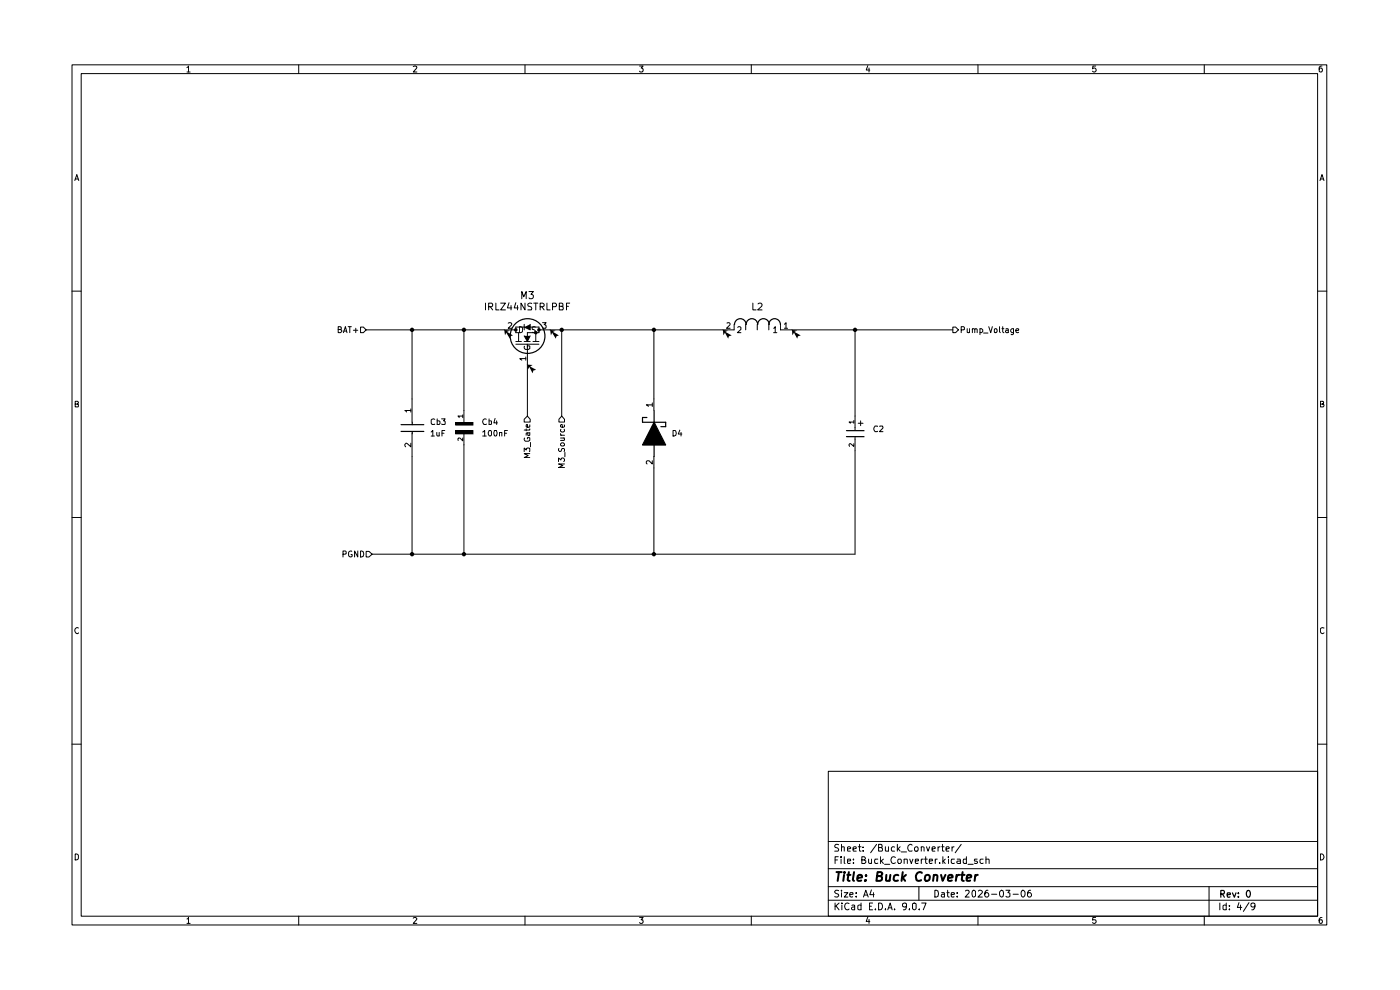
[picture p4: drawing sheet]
(kicad_sch
 (version 20250114)
 (generator "eeschema")
 (generator_version "9.0")
 (paper "A4")
 (title_block
  (title "Buck Converter")
  (date "2026-03-06")
  (rev "0"))
 (lib_symbols
  (symbol "865080540002:WCAP-ASLI_4X5.5"
   (pin_names
    (offset 1.016)) (exclude_from_sim no) (in_bom yes) (on_board yes)
   (property "Reference" "C" (at 1.175 3.38 0) (effects (font (size 1.27 1.27)) (justify bottom)))
   (property "Value" "WCAP-ASLI_4X5.5" (at 0.915 -5.075 0) (effects (font (size 1.27 1.27)) (justify bottom)))
   (property "Footprint" "WCAP-ASLI_4X5.5:WCAP-ASLI_4X5.5_DXL_" (at 0 0 0) (effects (font (size 1.27 1.27)) (justify bottom) (hide yes)))
   (property "Datasheet" "" (at 0 0 0) (effects (font (size 1.27 1.27)) (hide yes)))
   (property "Description" "" (at 0 0 0) (effects (font (size 1.27 1.27)) (hide yes)))
   (symbol "WCAP-ASLI_4X5.5_0_0"
    (polyline (pts (xy 0 0) (xy 0.6426 0)) (stroke (width 0.1524) (type default)) (fill (type none)))
    (polyline (pts (xy 0.635 -1.905) (xy 0.635 1.905)) (stroke (width 0.254) (type default)) (fill (type none)))
    (polyline (pts (xy 1.905 1.905) (xy 1.905 -1.905)) (stroke (width 0.254) (type default)) (fill (type none)))
    (polyline (pts (xy 1.9279 0) (xy 2.5705 0)) (stroke (width 0.1524) (type default)) (fill (type none)))
    (text "+" (at 2.54 -1.905 0) (effects (font (size 1.4224 1.4224)) (justify left bottom)))
    (pin passive line (at -2.54 0 0) (length 2.54) (name "~" (effects (font (size 1.016 1.016)))) (number "2" (effects (font (size 1.016 1.016)))))
    (pin passive line (at 5.08 0 180) (length 2.54) (name "~" (effects (font (size 1.016 1.016)))) (number "1" (effects (font (size 1.016 1.016))))))
   (embedded_fonts no))
  (symbol "AGC0603X7R250-105KXP:AGC0603X7R250-105KXP"
   (pin_names (hide yes)) (exclude_from_sim no) (in_bom yes) (on_board yes)
   (property "Reference" "C" (at 8.89 6.35 0) (effects (font (size 1.27 1.27)) (justify left top)))
   (property "Value" "AGC0603X7R250-105KXP" (at 8.89 3.81 0) (effects (font (size 1.27 1.27)) (justify left top)))
   (property "Footprint" "CAPC1608X95N" (at 8.89 -96.19 0) (effects (font (size 1.27 1.27)) (justify left top) (hide yes)))
   (property "Datasheet" "https://g.componentsearchengine.com/Datasheets/0/20899965.pdf" (at 8.89 -196.19 0) (effects (font (size 1.27 1.27)) (justify left top) (hide yes)))
   (property "Description" "1 F +/-10% 25V Ceramic Capacitor X7R 0603 (1608 Metric)" (at 0 0 0) (effects (font (size 1.27 1.27)) (hide yes)))
   (property "Height" "0.95" (at 8.89 -396.19 0) (effects (font (size 1.27 1.27)) (justify left top) (hide yes)))
   (property "Manufacturer_Name" "Venkel" (at 8.89 -496.19 0) (effects (font (size 1.27 1.27)) (justify left top) (hide yes)))
   (property "Manufacturer_Part_Number" "AGC0603X7R250-105KXP" (at 8.89 -596.19 0) (effects (font (size 1.27 1.27)) (justify left top) (hide yes)))
   (property "Mouser Part Number" "" (at 8.89 -696.19 0) (effects (font (size 1.27 1.27)) (justify left top) (hide yes)))
   (property "Mouser Price/Stock" "" (at 8.89 -796.19 0) (effects (font (size 1.27 1.27)) (justify left top) (hide yes)))
   (property "Arrow Part Number" "" (at 8.89 -896.19 0) (effects (font (size 1.27 1.27)) (justify left top) (hide yes)))
   (property "Arrow Price/Stock" "" (at 8.89 -996.19 0) (effects (font (size 1.27 1.27)) (justify left top) (hide yes)))
   (symbol "AGC0603X7R250-105KXP_1_1"
    (polyline (pts (xy 5.08 0) (xy 5.588 0)) (stroke (width 0.254) (type default)) (fill (type none)))
    (polyline (pts (xy 5.588 2.54) (xy 5.588 -2.54)) (stroke (width 0.254) (type default)) (fill (type none)))
    (polyline (pts (xy 7.112 2.54) (xy 7.112 -2.54)) (stroke (width 0.254) (type default)) (fill (type none)))
    (polyline (pts (xy 7.112 0) (xy 7.62 0)) (stroke (width 0.254) (type default)) (fill (type none)))
    (pin passive line (at 0 0 0) (length 5.08) (name "1" (effects (font (size 1.27 1.27)))) (number "1" (effects (font (size 1.27 1.27)))))
    (pin passive line (at 12.7 0 180) (length 5.08) (name "2" (effects (font (size 1.27 1.27)))) (number "2" (effects (font (size 1.27 1.27))))))
   (embedded_fonts no))
  (symbol "GRM033R6YA104KE14D:GRM033R6YA104KE14D"
   (pin_names
    (offset 1.016)) (exclude_from_sim no) (in_bom yes) (on_board yes)
   (property "Reference" "C" (at 0 3.8109 0) (effects (font (size 1.27 1.27)) (justify left bottom)))
   (property "Value" "GRM033R6YA104KE14D" (at 0 -5.0885 0) (effects (font (size 1.27 1.27)) (justify left bottom)))
   (property "Footprint" "GRM033R6YA104KE14D:CAPC0603X33N" (at 0 0 0) (effects (font (size 1.27 1.27)) (justify bottom) (hide yes)))
   (property "Datasheet" "" (at 0 0 0) (effects (font (size 1.27 1.27)) (hide yes)))
   (property "Description" "" (at 0 0 0) (effects (font (size 1.27 1.27)) (hide yes)))
   (symbol "GRM033R6YA104KE14D_0_0"
    (rectangle (start 0 -1.9069) (end 0.635 1.905) (stroke (width 0.1) (type default)) (fill (type outline)))
    (rectangle (start 1.9069 -1.9069) (end 2.54 1.905) (stroke (width 0.1) (type default)) (fill (type outline)))
    (pin passive line (at -2.54 0 0) (length 2.54) (name "~" (effects (font (size 1.016 1.016)))) (number "1" (effects (font (size 1.016 1.016)))))
    (pin passive line (at 5.08 0 180) (length 2.54) (name "~" (effects (font (size 1.016 1.016)))) (number "2" (effects (font (size 1.016 1.016))))))
   (embedded_fonts no))
  (symbol "IRLZ44NSTRLPBF:IRLZ44NSTRLPBF"
   (pin_names
    (offset 0.254)) (exclude_from_sim no) (in_bom yes) (on_board yes)
   (property "Reference" "Q" (at 11.43 1.905 0) (effects (font (size 1.524 1.524))))
   (property "Value" "IRLZ44NSTRLPBF" (at 11.43 -2.54 0) (effects (font (size 1.524 1.524))))
   (property "Footprint" "NMOSGDS_D2PAK_INF" (at 0 0 0) (effects (font (size 1.27 1.27)
    (italic yes)) (hide yes)))
   (property "Datasheet" "https://www.infineon.com/dgdl/irlz44nspbf.pdf?fileId=5546d462533600a40153567221272727" (at 0 0 0) (effects (font (size 1.27 1.27)
    (italic yes)) (hide yes)))
   (property "Description" "" (at 0 0 0) (effects (font (size 1.27 1.27)) (hide yes)))
   (property "ki_locked" "" (at 0 0 0) (effects (font (size 1.27 1.27))))
   (symbol "IRLZ44NSTRLPBF_0_1"
    (polyline (pts (xy 2.54 0) (xy 4.445 0)) (stroke (width 0.2032) (type default)) (fill (type none)))
    (polyline (pts (xy 4.445 -2.54) (xy 4.445 2.54)) (stroke (width 0.2032) (type default)) (fill (type none)))
    (polyline (pts (xy 5.08 1.905) (xy 6.985 1.905)) (stroke (width 0.2032) (type default)) (fill (type none)))
    (polyline (pts (xy 5.08 1.27) (xy 5.08 2.54)) (stroke (width 0.2032) (type default)) (fill (type none)))
    (polyline (pts (xy 5.08 -0.635) (xy 5.08 0.635)) (stroke (width 0.2032) (type default)) (fill (type none)))
    (polyline (pts (xy 5.08 -1.905) (xy 6.985 -1.905)) (stroke (width 0.2032) (type default)) (fill (type none)))
    (polyline (pts (xy 5.08 -2.54) (xy 5.08 -1.27)) (stroke (width 0.2032) (type default)) (fill (type none)))
    (polyline (pts (xy 6.35 0.635) (xy 5.08 0) (xy 6.35 -0.635)) (stroke (width 0) (type default)) (fill (type outline)))
    (polyline (pts (xy 6.35 0) (xy 6.985 0)) (stroke (width 0.2032) (type default)) (fill (type none)))
    (circle (center 6.35 0) (radius 3.81) (stroke (width 0.254) (type default)) (fill (type none)))
    (polyline (pts (xy 6.985 2.54) (xy 8.255 2.54)) (stroke (width 0.2032) (type default)) (fill (type none)))
    (polyline (pts (xy 6.985 1.905) (xy 6.985 2.54)) (stroke (width 0.2032) (type default)) (fill (type none)))
    (circle (center 6.985 -1.905) (radius 0.127) (stroke (width 0.508) (type default)) (fill (type none)))
    (polyline (pts (xy 6.985 -2.54) (xy 6.985 0)) (stroke (width 0.2032) (type default)) (fill (type none)))
    (polyline (pts (xy 6.985 -2.54) (xy 8.255 -2.54)) (stroke (width 0.2032) (type default)) (fill (type none)))
    (circle (center 7.62 2.54) (radius 0.127) (stroke (width 0.508) (type default)) (fill (type none)))
    (circle (center 7.62 -2.54) (radius 0.127) (stroke (width 0.508) (type default)) (fill (type none)))
    (polyline (pts (xy 8.255 0.635) (xy 8.255 2.54)) (stroke (width 0.2032) (type default)) (fill (type none)))
    (polyline (pts (xy 8.255 -2.54) (xy 8.255 -0.635)) (stroke (width 0.2032) (type default)) (fill (type none)))
    (polyline (pts (xy 8.89 0.635) (xy 7.62 0.635)) (stroke (width 0.2032) (type default)) (fill (type none)))
    (polyline (pts (xy 8.89 -0.635) (xy 7.62 -0.635) (xy 8.255 0.635)) (stroke (width 0) (type default)) (fill (type outline)))
    (pin unspecified line (at 0 0 0) (length 2.54) (name "G" (effects (font (size 1.27 1.27)))) (number "1" (effects (font (size 1.27 1.27)))))
    (pin unspecified line (at 7.62 5.08 270) (length 2.54) (name "D" (effects (font (size 1.27 1.27)))) (number "2" (effects (font (size 1.27 1.27)))))
    (pin unspecified line (at 7.62 -5.08 90) (length 2.54) (name "S" (effects (font (size 1.27 1.27)))) (number "3" (effects (font (size 1.27 1.27))))))
   (embedded_fonts no))
  (symbol "SK34SMA-3G:SK34SMA-3G"
   (pin_names (hide yes)) (exclude_from_sim no) (in_bom yes) (on_board yes)
   (property "Reference" "D" (at 12.7 8.89 0) (effects (font (size 1.27 1.27)) (justify left top)))
   (property "Value" "SK34SMA-3G" (at 12.7 6.35 0) (effects (font (size 1.27 1.27)) (justify left top)))
   (property "Footprint" "DIOM5027X240N" (at 12.7 -93.65 0) (effects (font (size 1.27 1.27)) (justify left top) (hide yes)))
   (property "Datasheet" "https://diotec.com/request/datasheet/sk34sma-3g.pdf" (at 12.7 -193.65 0) (effects (font (size 1.27 1.27)) (justify left top) (hide yes)))
   (property "Description" "Schottky Diodes & Rectifiers Schottky Diode, SMA, 40V, 3A" (at 0 0 0) (effects (font (size 1.27 1.27)) (hide yes)))
   (property "Height" "2.4" (at 12.7 -393.65 0) (effects (font (size 1.27 1.27)) (justify left top) (hide yes)))
   (property "Manufacturer_Name" "Diotec" (at 12.7 -493.65 0) (effects (font (size 1.27 1.27)) (justify left top) (hide yes)))
   (property "Manufacturer_Part_Number" "SK34SMA-3G" (at 12.7 -593.65 0) (effects (font (size 1.27 1.27)) (justify left top) (hide yes)))
   (property "Mouser Part Number" "637-SK34SMA-3G" (at 12.7 -693.65 0) (effects (font (size 1.27 1.27)) (justify left top) (hide yes)))
   (property "Mouser Price/Stock" "https://www.mouser.co.uk/ProductDetail/Diotec-Semiconductor/SK34SMA-3G?qs=OlC7AqGiEDkrZWGTiN%2FPpg%3D%3D" (at 12.7 -793.65 0) (effects (font (size 1.27 1.27)) (justify left top) (hide yes)))
   (property "Arrow Part Number" "SK34SMA-3G" (at 12.7 -893.65 0) (effects (font (size 1.27 1.27)) (justify left top) (hide yes)))
   (property "Arrow Price/Stock" "https://www.arrow.com/en/products/sk34sma-3g/diotec-semiconductor-ag?region=europe" (at 12.7 -993.65 0) (effects (font (size 1.27 1.27)) (justify left top) (hide yes)))
   (symbol "SK34SMA-3G_1_1"
    (polyline (pts (xy 5.08 0) (xy 7.62 0)) (stroke (width 0.254) (type default)) (fill (type none)))
    (polyline (pts (xy 6.604 -1.524) (xy 6.604 -2.54)) (stroke (width 0.254) (type default)) (fill (type none)))
    (polyline (pts (xy 7.62 2.54) (xy 7.62 -2.54)) (stroke (width 0.254) (type default)) (fill (type none)))
    (polyline (pts (xy 7.62 2.54) (xy 8.636 2.54)) (stroke (width 0.254) (type default)) (fill (type none)))
    (polyline (pts (xy 7.62 0) (xy 12.7 2.54) (xy 12.7 -2.54) (xy 7.62 0)) (stroke (width 0.254) (type default)) (fill (type outline)))
    (polyline (pts (xy 7.62 -2.54) (xy 6.604 -2.54)) (stroke (width 0.254) (type default)) (fill (type none)))
    (polyline (pts (xy 8.636 1.524) (xy 8.636 2.54)) (stroke (width 0.254) (type default)) (fill (type none)))
    (polyline (pts (xy 12.7 0) (xy 15.24 0)) (stroke (width 0.254) (type default)) (fill (type none)))
    (pin passive line (at 2.54 0 0) (length 2.54) (name "K" (effects (font (size 1.27 1.27)))) (number "1" (effects (font (size 1.27 1.27)))))
    (pin passive line (at 17.78 0 180) (length 2.54) (name "A" (effects (font (size 1.27 1.27)))) (number "2" (effects (font (size 1.27 1.27))))))
   (embedded_fonts no))
  (symbol "SRR1210-471M:SRR1210-471M"
   (pin_names
    (offset 0.254)) (exclude_from_sim no) (in_bom yes) (on_board yes)
   (property "Reference" "L" (at 6.985 5.08 0) (effects (font (size 1.524 1.524))))
   (property "Value" "SRR1210-471M" (at 6.985 -2.54 0) (effects (font (size 1.524 1.524))))
   (property "Footprint" "IND_BOURNS_SRR1210" (at 0 0 0) (effects (font (size 1.27 1.27)
    (italic yes)) (hide yes)))
   (property "Datasheet" "SRR1210-471M" (at 0 0 0) (effects (font (size 1.27 1.27)
    (italic yes)) (hide yes)))
   (property "Description" "" (at 0 0 0) (effects (font (size 1.27 1.27)) (hide yes)))
   (property "ki_locked" "" (at 0 0 0) (effects (font (size 1.27 1.27))))
   (symbol "SRR1210-471M_1_1"
    (polyline (pts (xy 2.54 0) (xy 2.54 1.27)) (stroke (width 0.2032) (type default)) (fill (type none)))
    (arc (start 2.54 1.27) (mid 3.81 2.5344) (end 5.08 1.27) (stroke (width 0.254) (type default)) (fill (type none)))
    (polyline (pts (xy 5.08 0) (xy 5.08 1.27)) (stroke (width 0.2032) (type default)) (fill (type none)))
    (arc (start 5.08 1.27) (mid 6.35 2.5344) (end 7.62 1.27) (stroke (width 0.254) (type default)) (fill (type none)))
    (polyline (pts (xy 7.62 0) (xy 7.62 1.27)) (stroke (width 0.2032) (type default)) (fill (type none)))
    (arc (start 7.62 1.27) (mid 8.89 2.5344) (end 10.16 1.27) (stroke (width 0.254) (type default)) (fill (type none)))
    (polyline (pts (xy 10.16 0) (xy 10.16 1.27)) (stroke (width 0.2032) (type default)) (fill (type none)))
    (arc (start 10.16 1.27) (mid 11.43 2.5344) (end 12.7 1.27) (stroke (width 0.254) (type default)) (fill (type none)))
    (polyline (pts (xy 12.7 0) (xy 12.7 1.27)) (stroke (width 0.2032) (type default)) (fill (type none)))
    (pin unspecified line (at 0 0 0) (length 2.54) (name "2" (effects (font (size 1.27 1.27)))) (number "2" (effects (font (size 1.27 1.27)))))
    (pin unspecified line (at 15.24 0 180) (length 2.54) (name "1" (effects (font (size 1.27 1.27)))) (number "1" (effects (font (size 1.27 1.27))))))
   (symbol "SRR1210-471M_1_2"
    (arc (start -1.27 10.16) (mid -2.5344 11.43) (end -1.27 12.7) (stroke (width 0.254) (type default)) (fill (type none)))
    (arc (start -1.27 7.62) (mid -2.5344 8.89) (end -1.27 10.16) (stroke (width 0.254) (type default)) (fill (type none)))
    (arc (start -1.27 5.08) (mid -2.5344 6.35) (end -1.27 7.62) (stroke (width 0.254) (type default)) (fill (type none)))
    (arc (start -1.27 2.54) (mid -2.5344 3.81) (end -1.27 5.08) (stroke (width 0.254) (type default)) (fill (type none)))
    (polyline (pts (xy 0 12.7) (xy -1.27 12.7)) (stroke (width 0.2032) (type default)) (fill (type none)))
    (polyline (pts (xy 0 10.16) (xy -1.27 10.16)) (stroke (width 0.2032) (type default)) (fill (type none)))
    (polyline (pts (xy 0 7.62) (xy -1.27 7.62)) (stroke (width 0.2032) (type default)) (fill (type none)))
    (polyline (pts (xy 0 5.08) (xy -1.27 5.08)) (stroke (width 0.2032) (type default)) (fill (type none)))
    (polyline (pts (xy 0 2.54) (xy -1.27 2.54)) (stroke (width 0.2032) (type default)) (fill (type none)))
    (pin unspecified line (at 0 15.24 270) (length 2.54) (name "1" (effects (font (size 1.27 1.27)))) (number "1" (effects (font (size 1.27 1.27)))))
    (pin unspecified line (at 0 0 90) (length 2.54) (name "2" (effects (font (size 1.27 1.27)))) (number "2" (effects (font (size 1.27 1.27))))))
   (embedded_fonts no)))
 (junction
  (at 85.09 68.58)
  (diameter 0)
  (color 0 0 0 0))
 (junction
  (at 138.43 68.58)
  (diameter 0)
  (color 0 0 0 0))
 (junction
  (at 96.52 118.11)
  (diameter 0)
  (color 0 0 0 0))
 (junction
  (at 182.88 68.58)
  (diameter 0)
  (color 0 0 0 0))
 (junction
  (at 96.52 68.58)
  (diameter 0)
  (color 0 0 0 0))
 (junction
  (at 118.11 68.58)
  (diameter 0)
  (color 0 0 0 0))
 (junction
  (at 85.09 118.11)
  (diameter 0)
  (color 0 0 0 0))
 (junction
  (at 138.43 118.11)
  (diameter 0)
  (color 0 0 0 0))
 (wire
  (pts (xy 85.09 68.58) (xy 96.52 68.58))
  (stroke (width 0) (type default)))
 (wire
  (pts (xy 182.88 68.58) (xy 204.47 68.58))
  (stroke (width 0) (type default)))
 (wire
  (pts (xy 138.43 68.58) (xy 153.67 68.58))
  (stroke (width 0) (type default)))
 (wire
  (pts (xy 138.43 68.58) (xy 138.43 83.82))
  (stroke (width 0) (type default)))
 (wire
  (pts (xy 182.88 68.58) (xy 182.88 87.63))
  (stroke (width 0) (type default)))
 (wire
  (pts (xy 85.09 118.11) (xy 96.52 118.11))
  (stroke (width 0) (type default)))
 (wire
  (pts (xy 85.09 68.58) (xy 85.09 83.82))
  (stroke (width 0) (type default)))
 (wire
  (pts (xy 96.52 68.58) (xy 105.41 68.58))
  (stroke (width 0) (type default)))
 (wire
  (pts (xy 96.52 118.11) (xy 138.43 118.11))
  (stroke (width 0) (type default)))
 (wire
  (pts (xy 138.43 99.06) (xy 138.43 118.11))
  (stroke (width 0) (type default)))
 (wire
  (pts (xy 182.88 95.25) (xy 182.88 118.11))
  (stroke (width 0) (type default)))
 (wire
  (pts (xy 118.11 68.58) (xy 118.11 87.63))
  (stroke (width 0) (type default)))
 (wire
  (pts (xy 96.52 93.98) (xy 96.52 118.11))
  (stroke (width 0) (type default)))
 (wire
  (pts (xy 110.49 76.2) (xy 110.49 87.63))
  (stroke (width 0) (type default)))
 (wire
  (pts (xy 168.91 68.58) (xy 182.88 68.58))
  (stroke (width 0) (type default)))
 (wire
  (pts (xy 74.93 68.58) (xy 85.09 68.58))
  (stroke (width 0) (type default)))
 (wire
  (pts (xy 76.2 118.11) (xy 85.09 118.11))
  (stroke (width 0) (type default)))
 (wire
  (pts (xy 96.52 68.58) (xy 96.52 86.36))
  (stroke (width 0) (type default)))
 (wire
  (pts (xy 182.88 118.11) (xy 138.43 118.11))
  (stroke (width 0) (type default)))
 (wire
  (pts (xy 115.57 68.58) (xy 118.11 68.58))
  (stroke (width 0) (type default)))
 (wire
  (pts (xy 118.11 68.58) (xy 138.43 68.58))
  (stroke (width 0) (type default)))
 (wire
  (pts (xy 85.09 96.52) (xy 85.09 118.11))
  (stroke (width 0) (type default)))
 (hierarchical_label "M3_Source"
  (shape passive)
  (at 118.11 87.63 270)
  (effects (font (size 1.27 1.27)) (justify right)))
 (hierarchical_label "Pump_Voltage"
  (shape passive)
  (at 204.47 68.58 0)
  (effects (font (size 1.27 1.27)) (justify left)))
 (hierarchical_label "BAT+"
  (shape passive)
  (at 74.93 68.58 180)
  (effects (font (size 1.27 1.27)) (justify right)))
 (hierarchical_label "PGND"
  (shape passive)
  (at 76.2 118.11 180)
  (effects (font (size 1.27 1.27)) (justify right)))
 (hierarchical_label "M3_Gate"
  (shape input)
  (at 110.49 87.63 270)
  (effects (font (size 1.27 1.27)) (justify right)))
 (symbol
  (lib_id "865080540002:WCAP-ASLI_4X5.5")
  (at 182.88 92.71 90)
  (unit 1)
  (exclude_from_sim no)
  (in_bom yes)
  (on_board yes)
  (dnp no)
  (fields_autoplaced yes)
  (property "Reference" "C2" (at 186.69 90.473 90) (effects (font (size 1.27 1.27)) (justify right)))
  (property "Value" "WCAP-ASLI_4X5.5" (at 179.07 90.4731 0) (effects (font (size 1.27 1.27)) (hide yes)))
  (property "Footprint" "865080540002:WCAP-ASLI_4X5.5_DXL_" (at 182.88 92.71 0) (effects (font (size 1.27 1.27)) (justify bottom) (hide yes)))
  (property "Datasheet" "" (at 182.88 92.71 0) (effects (font (size 1.27 1.27)) (hide yes)))
  (property "Description" "" (at 182.88 92.71 0) (effects (font (size 1.27 1.27)) (hide yes)))
  (pin "1")
  (pin "2"))
 (symbol
  (lib_id "AGC0603X7R250-105KXP:AGC0603X7R250-105KXP")
  (at 85.09 83.82 270)
  (unit 1)
  (exclude_from_sim no)
  (in_bom yes)
  (on_board yes)
  (dnp no)
  (fields_autoplaced yes)
  (property "Reference" "Cb3" (at 88.9 88.8999 90) (effects (font (size 1.27 1.27)) (justify left)))
  (property "Value" "1uF" (at 88.9 91.4399 90) (effects (font (size 1.27 1.27)) (justify left)))
  (property "Footprint" "AGC0603X7R250-105KXP:CAPC1608X95N" (at -11.1 92.71 0) (effects (font (size 1.27 1.27)) (justify left top) (hide yes)))
  (property "Datasheet" "https://g.componentsearchengine.com/Datasheets/0/20899965.pdf" (at -111.1 92.71 0) (effects (font (size 1.27 1.27)) (justify left top) (hide yes)))
  (property "Description" "1 F +/-10% 25V Ceramic Capacitor X7R 0603 (1608 Metric)" (at 85.09 83.82 0) (effects (font (size 1.27 1.27)) (hide yes)))
  (property "Height" "0.95" (at -311.1 92.71 0) (effects (font (size 1.27 1.27)) (justify left top) (hide yes)))
  (property "Manufacturer_Name" "Venkel" (at -411.1 92.71 0) (effects (font (size 1.27 1.27)) (justify left top) (hide yes)))
  (property "Manufacturer_Part_Number" "AGC0603X7R250-105KXP" (at -511.1 92.71 0) (effects (font (size 1.27 1.27)) (justify left top) (hide yes)))
  (property "Mouser Part Number" "" (at -611.1 92.71 0) (effects (font (size 1.27 1.27)) (justify left top) (hide yes)))
  (property "Mouser Price/Stock" "" (at -711.1 92.71 0) (effects (font (size 1.27 1.27)) (justify left top) (hide yes)))
  (property "Arrow Part Number" "" (at -811.1 92.71 0) (effects (font (size 1.27 1.27)) (justify left top) (hide yes)))
  (property "Arrow Price/Stock" "" (at -911.1 92.71 0) (effects (font (size 1.27 1.27)) (justify left top) (hide yes)))
  (pin "2")
  (pin "1"))
 (symbol
  (lib_id "IRLZ44NSTRLPBF:IRLZ44NSTRLPBF")
  (at 110.49 76.2 90)
  (unit 1)
  (exclude_from_sim no)
  (in_bom yes)
  (on_board yes)
  (dnp no)
  (fields_autoplaced yes)
  (property "Reference" "M3" (at 110.49 60.96 90) (effects (font (size 1.524 1.524))))
  (property "Value" "IRLZ44NSTRLPBF" (at 110.49 63.5 90) (effects (font (size 1.524 1.524))))
  (property "Footprint" "IRLZ44NSTRLPBF:NMOSGDS_D2PAK_INF" (at 110.49 76.2 0) (effects (font (size 1.27 1.27)
    (italic yes)) (hide yes)))
  (property "Datasheet" "https://www.infineon.com/dgdl/irlz44nspbf.pdf?fileId=5546d462533600a40153567221272727" (at 110.49 76.2 0) (effects (font (size 1.27 1.27)
    (italic yes)) (hide yes)))
  (property "Description" "" (at 110.49 76.2 0) (effects (font (size 1.27 1.27)) (hide yes)))
  (pin "1")
  (pin "2")
  (pin "3"))
 (symbol
  (lib_id "GRM033R6YA104KE14D:GRM033R6YA104KE14D")
  (at 96.52 88.9 270)
  (unit 1)
  (exclude_from_sim no)
  (in_bom yes)
  (on_board yes)
  (dnp no)
  (fields_autoplaced yes)
  (property "Reference" "Cb4" (at 100.33 88.8999 90) (effects (font (size 1.27 1.27)) (justify left)))
  (property "Value" "100nF" (at 100.33 91.4399 90) (effects (font (size 1.27 1.27)) (justify left)))
  (property "Footprint" "GRM033R6YA104KE14D:CAPC0603X33N" (at 96.52 88.9 0) (effects (font (size 1.27 1.27)) (justify bottom) (hide yes)))
  (property "Datasheet" "" (at 96.52 88.9 0) (effects (font (size 1.27 1.27)) (hide yes)))
  (property "Description" "" (at 96.52 88.9 0) (effects (font (size 1.27 1.27)) (hide yes)))
  (pin "2")
  (pin "1"))
 (symbol
  (lib_id "SRR1210-471M:SRR1210-471M")
  (at 168.91 68.58 180)
  (unit 1)
  (exclude_from_sim no)
  (in_bom yes)
  (on_board yes)
  (dnp no)
  (fields_autoplaced yes)
  (property "Reference" "L2" (at 161.29 66.04 0) (effects (font (size 1.524 1.524))))
  (property "Value" "SRR1210-471M" (at 161.29 73.66 0) (effects (font (size 1.524 1.524)) (hide yes)))
  (property "Footprint" "SRR1210-471M:IND_BOURNS_SRR1210" (at 168.91 68.58 0) (effects (font (size 1.27 1.27)
    (italic yes)) (hide yes)))
  (property "Datasheet" "SRR1210-471M" (at 168.91 68.58 0) (effects (font (size 1.27 1.27)
    (italic yes)) (hide yes)))
  (property "Description" "" (at 168.91 68.58 0) (effects (font (size 1.27 1.27)) (hide yes)))
  (pin "2")
  (pin "1"))
 (symbol
  (lib_id "SK34SMA-3G:SK34SMA-3G")
  (at 138.43 81.28 270)
  (unit 1)
  (exclude_from_sim no)
  (in_bom yes)
  (on_board yes)
  (dnp no)
  (fields_autoplaced yes)
  (property "Reference" "D4" (at 142.24 91.4399 90) (effects (font (size 1.27 1.27)) (justify left)))
  (property "Value" "SK34SMA-3G" (at 133.35 91.44 0) (effects (font (size 1.27 1.27)) (hide yes)))
  (property "Footprint" "SK34SMA-3G:DIOM5027X240N" (at 44.78 93.98 0) (effects (font (size 1.27 1.27)) (justify left top) (hide yes)))
  (property "Datasheet" "https://diotec.com/request/datasheet/sk34sma-3g.pdf" (at -55.22 93.98 0) (effects (font (size 1.27 1.27)) (justify left top) (hide yes)))
  (property "Description" "Schottky Diodes & Rectifiers Schottky Diode, SMA, 40V, 3A" (at 138.43 81.28 0) (effects (font (size 1.27 1.27)) (hide yes)))
  (property "Height" "2.4" (at -255.22 93.98 0) (effects (font (size 1.27 1.27)) (justify left top) (hide yes)))
  (property "Manufacturer_Name" "Diotec" (at -355.22 93.98 0) (effects (font (size 1.27 1.27)) (justify left top) (hide yes)))
  (property "Manufacturer_Part_Number" "SK34SMA-3G" (at -455.22 93.98 0) (effects (font (size 1.27 1.27)) (justify left top) (hide yes)))
  (property "Mouser Part Number" "637-SK34SMA-3G" (at -555.22 93.98 0) (effects (font (size 1.27 1.27)) (justify left top) (hide yes)))
  (property "Mouser Price/Stock" "https://www.mouser.co.uk/ProductDetail/Diotec-Semiconductor/SK34SMA-3G?qs=OlC7AqGiEDkrZWGTiN%2FPpg%3D%3D" (at -655.22 93.98 0) (effects (font (size 1.27 1.27)) (justify left top) (hide yes)))
  (property "Arrow Part Number" "SK34SMA-3G" (at -755.22 93.98 0) (effects (font (size 1.27 1.27)) (justify left top) (hide yes)))
  (property "Arrow Price/Stock" "https://www.arrow.com/en/products/sk34sma-3g/diotec-semiconductor-ag?region=europe" (at -855.22 93.98 0) (effects (font (size 1.27 1.27)) (justify left top) (hide yes)))
  (pin "2")
  (pin "1")))
